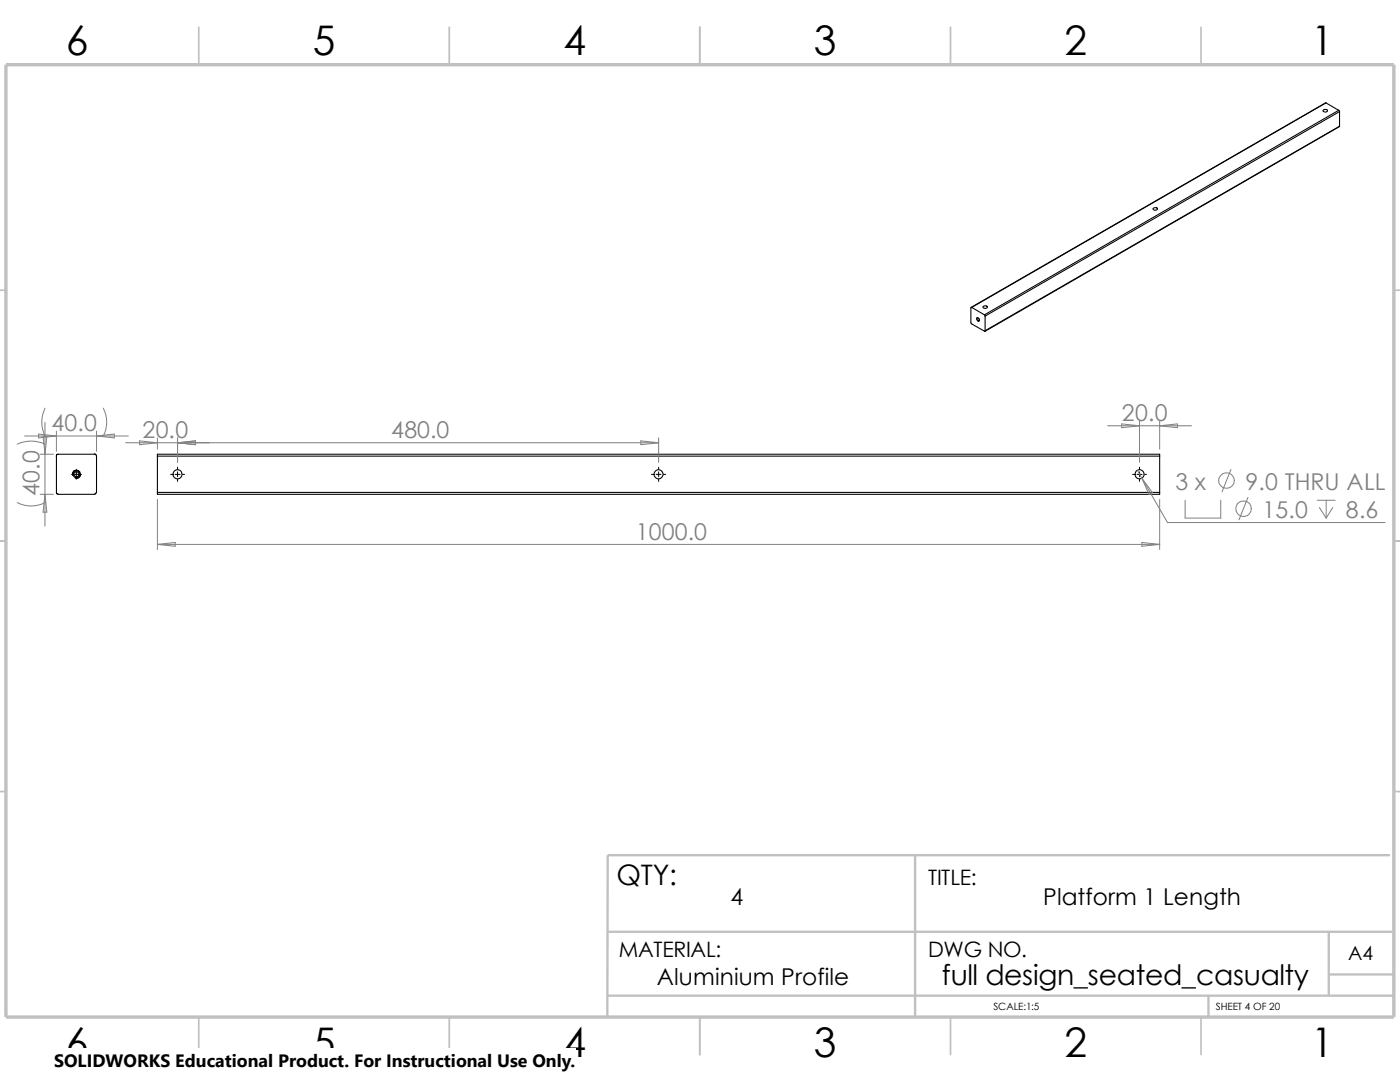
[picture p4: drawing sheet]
<svg xmlns="http://www.w3.org/2000/svg" width="279mm" height="216mm" viewBox="0 0 279 216" stroke-linecap="round" stroke-linejoin="round" font-family="sans-serif">
<g fill="none" stroke="#c0c0c0" stroke-width=".34">
<path d="M39.7 5.4v7.5M89.7 5.4v7.5M139.7 5.4v7.5M189.7 5.4v7.5M239.7 5.4v7.5M-.1 57.9h1.3M278.2 57.9h1.2M-.1 107.9h1.3M278.2 107.9h1.2M-.1 157.9h1.3M278.2 157.9h1.2M39.7 202.9v7.5"/>
<path d="M89.7 202.9v7.5M139.7 202.9v7.5M189.7 202.9v7.5M239.7 202.9v7.5"/>
</g>
<path d="M182.6 170.6v32.3M277.4 170.6h-156.1l-.1 32.3M121.2 198.7h157M121.2 185.9h156.7M241.2 198.7v4.2M265.2 194.4h13M265.2 185.9v12.8" fill="none" stroke="#c0c0c0" stroke-width=".47"/>
<path d="M1.2 12.9h277v190h-277z" fill="none" stroke="#c0c0c0" stroke-width=".68" stroke-linecap="butt"/>
<g fill="none" stroke="#000" stroke-width=".21">
<path d="M264.1 21.9a.4 .4 0 0 1 .5-.1 .4 .4 0 0 1 .2 .4 .44 .44 0 0 1-.4 .2 .44 .44 0 0 1-.3-.4zM264.6 20.5l-70.8 40.8M264.6 20.5l-70.7 40.8M264.6 20.5l2.6 1.5M267.2 22l.1 .3M267.2 22l-70.7 40.8M267.3 25.2l-70.7 40.9M267.3 22.3l-70.7 40.8M267.3 22.3v2.9M267.3 25.2l-70.7 40.8M230.1 41.6l.2-.1a.41 .41 0 0 1 .4-.1 .41 .41 0 0 1 .3 .4h-.1a.47 .47 0 0 1-.8-.2zM193.9 61.3l2.6 1.5"/>
<path d="M193.9 61.3l-.1 .1v3.1l2.7 1.6 .1-.1M195 63.5a.33 .33 0 0 1 .4 .1 .33 .33 0 0 1-.2 .5l-.2-.3zM196.2 61.2a.59 .59 0 0 1 .9 .1l-.1 .1a.51 .51 0 0 1-.8-.2zM196.5 62.8l.1 .3M196.6 63.1v2.9M11.3 91v7.4l.1 .2h7.4l.4-.3M18.8 90.6h-7.4l-.2 .4M18.8 90.6l.3 .1 .2 .3v7.3M31.4 91h200M31.4 98.3h200M31.4 91v7.3M31.4 98.3v.3h200v-.3"/>
<path d="M231.4 91v7.3M231.4 91v-.4h-200v.4"/>
<circle cx="15.2" cy="94.6" r=".51"/>
<circle cx="15.3" cy="94.7" r=".68"/>
<circle cx="35.4" cy="94.6" r=".9"/>
<circle cx="131.4" cy="94.6" r=".9"/>
<circle cx="227.4" cy="94.6" r=".9"/>
</g>
<g fill="none" stroke="#000" stroke-width=".2">
<path d="M195 63.4a.4 .4 0 0 1 .4 .2 .4 .4 0 0 1-.1 .5l-.3-.3zM14.3 94.7h2M15.2 93.6v2M15.9 94.2a.78 .78 0 0 0-1-.3 .78 .78 0 0 0-.4 .9 .8 .8 0 0 1 .7-1 .8 .8 0 0 1 .9 .9 .8 .8 0 0 1-1.1 .7 .76 .76 0 0 0 1-.6M34 94.7h.4M34.9 94.7h1M35.4 93.2v.4M35.4 94.1v1M35.4 95.6v.5M36.4 94.7h.4M130 94.7h.4M130.9 94.7h1"/>
<path d="M131.4 93.2v.4M131.4 94.1v1M131.4 95.6v.5M132.4 94.7h.4M226 94.7h.4M226.9 94.7h1M227.4 93.2v.4M227.4 94.1v1M227.4 95.6v.5M228.4 94.7h.4"/>
</g>
<g fill="none" stroke="#808080" stroke-width=".2">
<path d="M3.4 88.6a6.4 6.4 0 0 1 5.6 0M4.9 87h20.7M7.7 86.6l3.6 .4-3.6 .4zM8 90.6h2.7M8 98.6h2.7M8.6 87.1h.8l-.4 3.5zM9 84.3v20.7M9 98.6l.4 3.6h-.8zM9 81.4a6.4 6.4 0 0 0 0 5.6M11.3 86v4M19.3 86v4M19.3 87l3.5-.4v.8z"/>
<path d="M20.6 81.4a6 6 0 0 1 0 5.6M25.1 88.3h106.3M27.9 88l3.5 .3-3.5 .4zM31.4 87.4v2.2M31.4 99.7v9.9M35.4 87.4v4.8M35.4 88.3l3.6-.3v.7zM127.9 88l3.5 .3-3.5 .4zM131.4 87.4v4.8M221.1 85h16.7M223.9 84.6l3.5 .4-3.5 .3zM227 93.9l.9 1.5"/>
<path d="M227.4 83.9v8.3M227.9 95.4l2.1 2.9-.7 .4zM227.9 95.4l5.1 8.9h43.4M231.4 85l3.6-.4v.7zM231.4 83.9v5.7M231.4 99.7v9.9M236.5 99.8v3.6h7.1v-3.6M245.7 93.7l-1.8 4.4M249 99.3l-1.7 4.4M262.9 99.8h3.5M264.7 99.8v3.6M3.4 100.3a6 6 0 0 0 5.6 0"/>
<path d="M31.4 108.6h200M31.4 108.6l3.6-.4v.8zM227.9 108.2l3.5 .4-3.5 .4zM263.3 101.3l1.4 2.1M266 101.3l-1.3 2.1"/>
<circle cx="244.8" cy="95.9" r="1.56"/>
<circle cx="248.2" cy="101.5" r="1.56"/>
</g>
<path d="M10.8 209.2h104.1v6.7h-104.1z" fill="#fff"/>
<g font-size="8.1">
<text x="13.2" y="10.9">6</text>
<text x="62.4" y="10.9">5</text>
<text x="112.4" y="10.9">4</text>
<text x="162.4" y="10.9">3</text>
<text x="212.4" y="10.9">2</text>
<text x="261.7" y="10.9">1</text>
<text x="13.2" y="210.9">6</text>
<text x="62.4" y="210.9">5</text>
<text x="112.4" y="210.9">4</text>
<text x="162.4" y="210.9">3</text>
<text x="212.4" y="210.9">2</text>
<text x="261.7" y="210.9">1</text>
</g>
<g font-size="5.6">
<text x="123" y="176.7">QTY:</text>
<text x="188" y="196.5">full design_seated_casualty</text>
</g>
<g font-size="4.6" fill="#808080">
<text x="10.3" y="86.1">40.0</text>
<text x="28.5" y="87.4">20.0</text>
<text x="78.1" y="87.4">480.0</text>
<text x="223.9" y="84">20.0</text>
<text x="7.9" y="99" transform="rotate(-90 7.9 99)">40.0</text>
<text x="234.6" y="97.7">3 x</text>
<text x="248.5" y="97.7">9.0 THRU ALL</text>
<text x="126.9" y="107.7">1000.0</text>
<text x="251.9" y="103.3">15.0</text>
<text x="268.6" y="103.3">8.6</text>
</g>
<g font-size="4.6">
<text x="145.8" y="180.6">4</text>
<text x="208.2" y="180.6">Platform 1 Length</text>
<text x="131.1" y="196.6">Aluminium Profile</text>
</g>
<g font-size="4.2">
<text x="185.2" y="176.7">TITLE:</text>
<text x="123.5" y="191">MATERIAL:</text>
<text x="185.2" y="191">DWG NO.</text>
</g>
<text font-size="3.9" x="269.1" y="191.5">A4</text>
<text font-size="3.6" x="10.8" y="213">SOLIDWORKS Educational Product. For Instructional Use Only.</text>
<g font-size="2">
<text x="198.2" y="201.6">SCALE:1:5</text>
<text x="242.7" y="201.6">SHEET 4 OF 20</text>
</g>
</svg>
